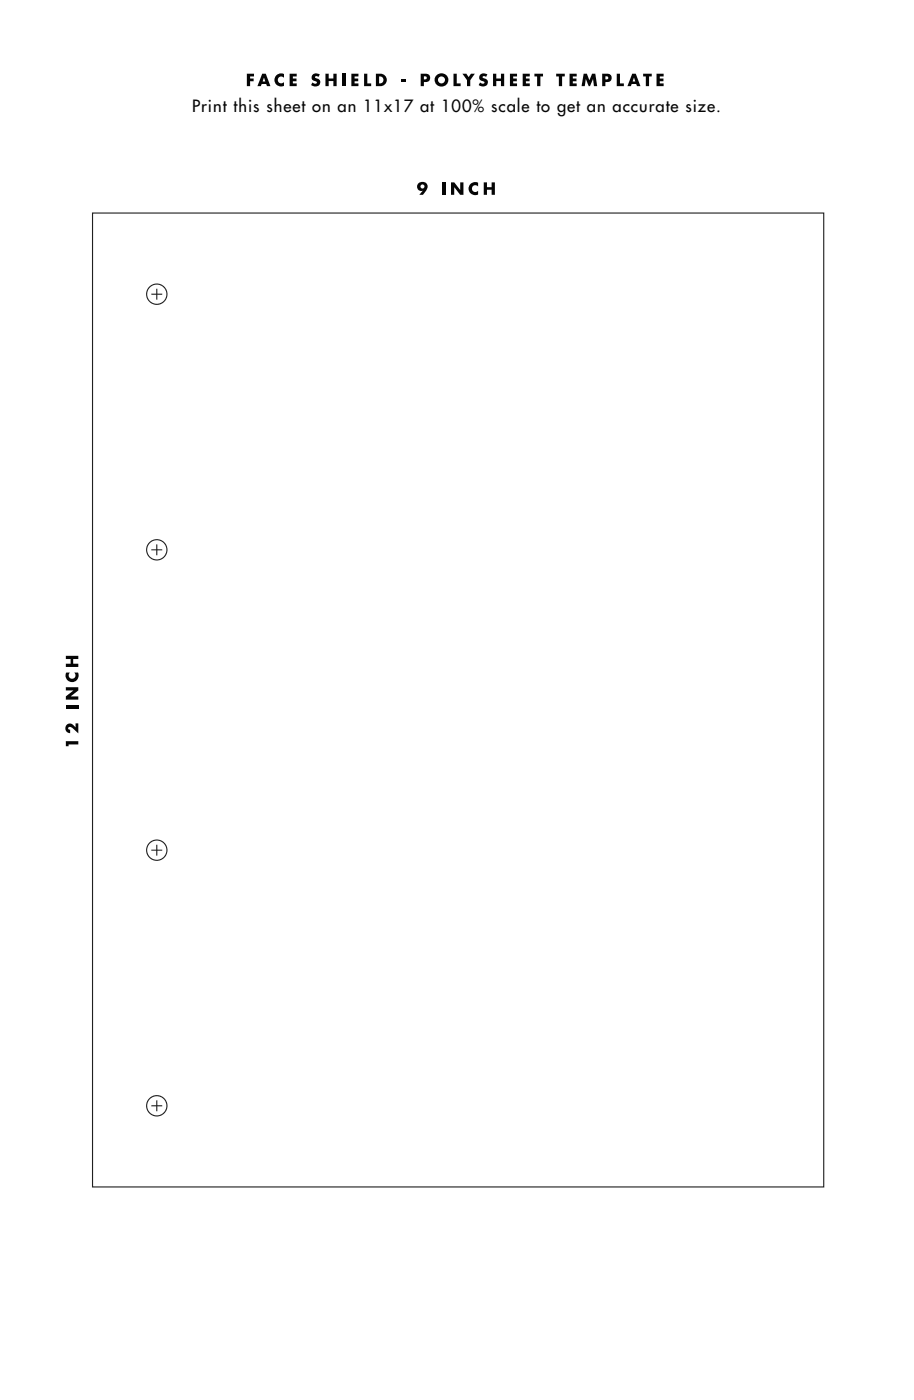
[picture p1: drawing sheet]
<svg xmlns="http://www.w3.org/2000/svg" width="286mm" height="438mm" viewBox="0 0 286 438" stroke-linecap="round" stroke-linejoin="round" font-family="sans-serif">
<!-- layer: Layer 1 -->
<path d="M28.9 66.7h228.6v304.8h-228.6z" fill="#fff" stroke="#231f20" stroke-width=".35"/>
<circle cx="49" cy="92.1" r="3.2" fill="#fff"/>
<circle cx="49" cy="92.1" r="3.2" fill="none" stroke="#231f20" stroke-width=".35"/>
<circle cx="49" cy="172.1" r="3.2" fill="#fff"/>
<circle cx="49" cy="172.1" r="3.2" fill="none" stroke="#231f20" stroke-width=".35"/>
<circle cx="49" cy="266.1" r="3.2" fill="#fff"/>
<circle cx="49" cy="266.1" r="3.2" fill="none" stroke="#231f20" stroke-width=".35"/>
<circle cx="49" cy="346.1" r="3.2" fill="#fff"/>
<circle cx="49" cy="346.1" r="3.2" fill="none" stroke="#231f20" stroke-width=".35"/>
<g fill="#231f20" stroke="#231f20" stroke-width=".35">
<path d="M47.3 92.1h3.4z"/>
<path d="M49 90.4v3.4z"/>
<path d="M47.3 172.1h3.4z"/>
<path d="M49 170.4v3.4z"/>
<path d="M47.3 266.1h3.4z"/>
<path d="M49 264.4v3.4z"/>
<path d="M47.3 346.1h3.4z"/>
<path d="M49 344.4v3.4z"/>
</g>
<g fill="#050504">
<path d="M77.2 23.1h2.2v.8h-1.2v.7h1.1v.8h-1.1v1.6h-1z"/>
<path d="M86.4 23.6l1.1-.6 1 .1 .3 .1v1.2a1.07 1.07 0 0 0-1.6-.2 1.07 1.07 0 0 0 0 1.6 1.07 1.07 0 0 0 1.6-.1v1.2a2.07 2.07 0 0 1-2.6-.7 2.07 2.07 0 0 1 .2-2.6z"/>
<path d="M90.5 23.1h2.3v.8h-1.2v.7h1.1v.8h-1.1v.7h1.2v.9h-2.3z"/>
<path d="M97.7 23.5l1.1-.5 1.2 .3-.4 .8-.9-.3-.2 .5a1.6 1.6 0 0 1 1.5 1.9 1.83 1.83 0 0 1-2.7 .4l.4-.8 .9 .4 .4-.2v-.4a1.4 1.4 0 0 1-1.3-2.1z"/>
<path d="M101.7 23.1h1.1v1.5h1.4v-1.5h1v3.9h-1v-1.6h-1.4v1.6h-1.1z"/>
<path d="M107 23.1h1v3.9h-1z"/>
<path d="M109.8 23.1h2.3v.8h-1.2v.7h1.1v.8h-1.1v.7h1.2v.9h-2.3z"/>
<path d="M113.8 23.1h1v3h1.2v.9h-2.2z"/>
<path d="M125.4 24.9h1.5v.8h-1.5z"/>
<path d="M141.8 23.1h1v3h1.2v.9h-2.2z"/>
<path d="M144.6 23.1h1.2l.7 1 .7-1h1.3l-1.5 2v1.9h-1v-1.9z"/>
<path d="M150.1 23.5l1-.5 1.3 .3-.4 .8-.9-.3-.2 .5a1.6 1.6 0 0 1 1.5 1.9 1.83 1.83 0 0 1-2.7 .4l.4-.8 .9 .4 .4-.2v-.4a1.4 1.4 0 0 1-1.3-2.1z"/>
<path d="M154.1 23.1h1.1v1.5h1.4v-1.5h1v3.9h-1v-1.6h-1.4v1.6h-1.1z"/>
<path d="M159.4 23.1h2.2v.8h-1.2v.7h1.2v.8h-1.2v.7h1.2v.9h-2.2z"/>
<path d="M163.4 23.1h2.2v.8h-1.2v.7h1.2v.8h-1.2v.7h1.2v.9h-2.2z"/>
<path d="M167.1 23.1h2.7v.8h-.9v3.1h-1v-3.1h-.8z"/>
<path d="M173.9 23.1h2.7v.8h-.9v3.1h-1v-3.1h-.8z"/>
<path d="M178.1 23.1h2.2v.8h-1.2v.7h1.1v.8h-1.1v.7h1.2v.9h-2.2z"/>
<path d="M182.5 23.1h1l.8 2 .8-2h1l.6 3.9h-1l-.3-2.3-.9 2.3h-.4l-.9-2.3-.4 2.3h-1z"/>
<path d="M192.8 23.1h1v3h1.2v.9h-2.2z"/>
<path d="M201.1 23.1h2.7v.8h-.9v3.1h-1v-3.1h-.8z"/>
<path d="M205.3 23.1h2.2v.8h-1.2v.7h1.1v.8h-1.1v.7h1.2v.9h-2.2z"/>
<path d="M138.2 57.1h1v3.9h-1z"/>
<path d="M141 57.1h1l1.9 2.4v-2.4h1v3.9h-1l-1.9-2.4v2.4h-1z"/>
<path d="M147.1 57.6l1-.6 1.1 .1 .3 .1v1.2a1.07 1.07 0 0 0-1.6-.2 1.07 1.07 0 0 0 0 1.6 1.07 1.07 0 0 0 1.6-.1v1.2a2.07 2.07 0 0 1-2.6-.6 2.07 2.07 0 0 1 .2-2.7z"/>
<path d="M151.2 57.1h1v1.5h1.5v-1.5h1v3.9h-1v-1.6h-1.5v1.6h-1z"/>
<path d="M20.6 232h3.9v1h-3.1v.5h-.8z"/>
<path d="M21 226.7l1.2-.2 1.4 1.2v-1.3h.9v3.1l-1.7-1.6a.72 .72 0 0 0-.8-.5 .72 .72 0 0 0-.6 .8l.5 .1v1.2a1.54 1.54 0 0 1-1.4-1.1 1.54 1.54 0 0 1 .5-1.7z"/>
<path d="M20.6 220.8h3.9v1h-3.9z"/>
<path d="M20.6 215.1h3.9v1l-2.4 1.8 2.4 .1v1h-3.9v-1l2.4-1.9h-2.4z"/>
<path d="M20.7 210.5h1.2a1.07 1.07 0 0 0-.2 1.6 1.07 1.07 0 0 0 1.6 0 1.07 1.07 0 0 0-.1-1.6h1.2a2.07 2.07 0 0 1-1.9 3 2.07 2.07 0 0 1-1.8-3z"/>
<path d="M20.6 205.2h3.9v1.1h-1.6v1.4h1.6v1h-3.9v-1h1.5v-1.4h-1.5z"/>
<path d="M82.5 24.3l-.4 1.2h.8zM82 23.1h1.1l1.4 3.9h-1l-.3-.7h-1.4l-.2 .7h-1.1z"/>
<path d="M118.5 23.9v2.2a1.12 1.12 0 0 0 1.4-1.1 1.12 1.12 0 0 0-1.4-1.1zM117.5 23.1a2.54 2.54 0 0 1 3.4 1.4 1.95 1.95 0 0 1-1.9 2.5h-1.5z"/>
<path d="M132.5 23.9v1h.2a.53 .53 0 0 0 .7-.5 .53 .53 0 0 0-.7-.5zM131.5 23.1a2.87 2.87 0 0 1 2.7 .4 1.42 1.42 0 0 1 0 1.8 1.42 1.42 0 0 1-1.7 .4v1.3h-1z"/>
<path d="M136.9 25a1.1 1.1 0 0 0 2.2 0 1.1 1.1 0 0 0-2.2 0zM135.9 25a2.15 2.15 0 0 1 4.3 0 2.15 2.15 0 0 1-4.3 0z"/>
<path d="M189.3 23.9v1h.1a.53 .53 0 0 0 .8-.5 .53 .53 0 0 0-.8-.5zM188.3 23.1a2.87 2.87 0 0 1 2.7 .4 1.42 1.42 0 0 1 0 1.8 1.42 1.42 0 0 1-1.7 .4v1.3h-1z"/>
<path d="M198.2 24.3l-.4 1.2h.8zM197.7 23.1h1.1l1.4 3.9h-1.1l-.2-.7h-1.4l-.3 .7h-1z"/>
<path d="M131.4 58.4a.65 .65 0 0 0 1.3 0 .65 .65 0 0 0-1.3 0zM130.9 57.3a1.69 1.69 0 0 1 2.5 .1 1.69 1.69 0 0 1-.3 2.5l-.9 1.1h-1.1l1.1-1.3a1.36 1.36 0 0 1-1.7-.6 1.36 1.36 0 0 1 .4-1.8z"/>
</g>
<text font-size="5.2" fill="#050504" x="60" y="34.9">Print this sheet on an 11x17 at 100% scale to get an accurate size.</text>
</svg>
